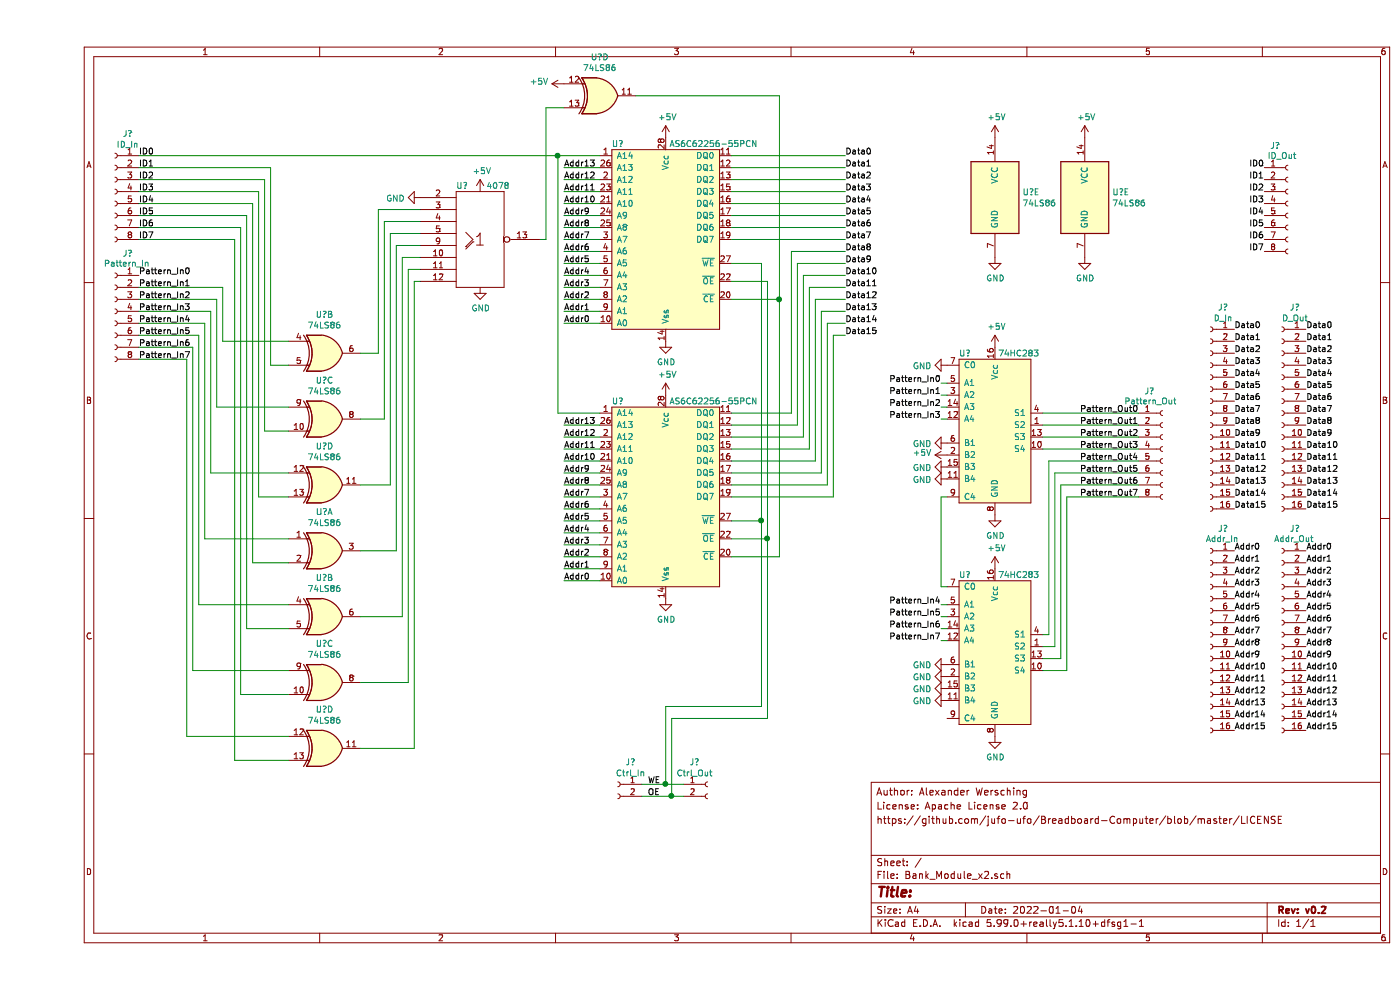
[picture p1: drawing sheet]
EESchema Schematic File Version 4
EELAYER 30 0
EELAYER END
$Descr A4 11693 8268
encoding utf-8
Sheet 1 1
Title ""
Date "2022-01-04"
Rev "v0.2"
Comp ""
Comment1 ""
Comment2 "https://github.com/jufo-ufo/Breadboard-Computer/blob/master/LICENSE"
Comment3 "License: Apache License 2.0"
Comment4 "Author: Alexander Wersching"
$EndDescr
$Comp
L Connector:Conn_01x16_Female J?
U 1 1
P 10400 3450
F 0 "J?" H 10292 4335 50  0000 C CNN
F 1 "D_Out" H 10292 4244 50  0000 C CNN
F 2 "" H 10400 3450 50  0001 C CNN
F 3 "~" H 10400 3450 50  0001 C CNN
	1    10400 3450
	-1   0    0    -1  
$EndComp
$Comp
L Connector:Conn_01x16_Female J?
U 1 1
P 10400 5300
F 0 "J?" H 10292 6185 50  0000 C CNN
F 1 "Addr_Out" H 10300 6100 50  0000 C CNN
F 2 "" H 10400 5300 50  0001 C CNN
F 3 "~" H 10400 5300 50  0001 C CNN
	1    10400 5300
	-1   0    0    -1  
$EndComp
$Comp
L Connector:Conn_01x08_Female J?
U 1 1
P 10450 1700
F 0 "J?" H 10342 2185 50  0000 C CNN
F 1 "ID_Out" H 10400 2100 50  0000 C CNN
F 2 "" H 10450 1700 50  0001 C CNN
F 3 "~" H 10450 1700 50  0001 C CNN
	1    10450 1700
	1    0    0    -1  
$EndComp
$Comp
L Connector:Conn_01x02_Female J?
U 1 1
P 5600 6550
F 0 "J?" H 5492 6735 50  0000 C CNN
F 1 "Ctrl_Out" H 5492 6644 50  0000 C CNN
F 2 "" H 5600 6550 50  0001 C CNN
F 3 "~" H 5600 6550 50  0001 C CNN
	1    5600 6550
	1    0    0    -1  
$EndComp
Text Label 850  2300 0    50   ~ 0
Pattern_In0
Text Label 850  2400 0    50   ~ 0
Pattern_In1
Text Label 850  2500 0    50   ~ 0
Pattern_In2
Text Label 850  2600 0    50   ~ 0
Pattern_In3
Text Label 850  2700 0    50   ~ 0
Pattern_In4
Text Label 850  2800 0    50   ~ 0
Pattern_In5
Text Label 850  2900 0    50   ~ 0
Pattern_In6
Text Label 850  3000 0    50   ~ 0
Pattern_In7
Text Label 10600 2750 0    50   ~ 0
Data0
Text Label 10600 2850 0    50   ~ 0
Data1
Text Label 10600 2950 0    50   ~ 0
Data2
Text Label 10600 3050 0    50   ~ 0
Data3
Text Label 10600 3150 0    50   ~ 0
Data4
Text Label 10600 3250 0    50   ~ 0
Data5
Text Label 10600 3350 0    50   ~ 0
Data6
Text Label 10600 3450 0    50   ~ 0
Data7
Text Label 10600 3550 0    50   ~ 0
Data8
Text Label 10600 3650 0    50   ~ 0
Data9
Text Label 10600 3750 0    50   ~ 0
Data10
Text Label 10600 3850 0    50   ~ 0
Data11
Text Label 10600 3950 0    50   ~ 0
Data12
Text Label 10600 4050 0    50   ~ 0
Data13
Text Label 10600 4150 0    50   ~ 0
Data14
Text Label 10600 4250 0    50   ~ 0
Data15
Text Label 10600 4600 0    50   ~ 0
Addr0
Text Label 10600 4700 0    50   ~ 0
Addr1
Text Label 10600 4800 0    50   ~ 0
Addr2
Text Label 10600 4900 0    50   ~ 0
Addr3
Text Label 10600 5000 0    50   ~ 0
Addr4
Text Label 10600 5100 0    50   ~ 0
Addr5
Text Label 10600 5200 0    50   ~ 0
Addr6
Text Label 10600 5300 0    50   ~ 0
Addr7
Text Label 10600 5400 0    50   ~ 0
Addr8
Text Label 10600 5500 0    50   ~ 0
Addr9
Text Label 10600 5600 0    50   ~ 0
Addr10
Text Label 10600 5700 0    50   ~ 0
Addr11
Text Label 10600 5800 0    50   ~ 0
Addr12
Text Label 10600 5900 0    50   ~ 0
Addr13
Text Label 10600 6000 0    50   ~ 0
Addr14
Text Label 10600 6100 0    50   ~ 0
Addr15
Text Label 850  1300 0    50   ~ 0
ID0
Text Label 850  1400 0    50   ~ 0
ID1
Text Label 850  1500 0    50   ~ 0
ID2
Text Label 850  1600 0    50   ~ 0
ID3
Text Label 850  1700 0    50   ~ 0
ID4
Text Label 850  1800 0    50   ~ 0
ID5
Text Label 850  1900 0    50   ~ 0
ID6
Text Label 850  2000 0    50   ~ 0
ID7
Text Label 10250 1400 2    50   ~ 0
ID0
Text Label 10250 1500 2    50   ~ 0
ID1
Text Label 10250 1600 2    50   ~ 0
ID2
Text Label 10250 1700 2    50   ~ 0
ID3
Text Label 10250 1800 2    50   ~ 0
ID4
Text Label 10250 1900 2    50   ~ 0
ID5
Text Label 10250 2000 2    50   ~ 0
ID6
Text Label 10250 2100 2    50   ~ 0
ID7
Text Label 10000 6100 0    50   ~ 0
Addr15
Text Label 10000 6000 0    50   ~ 0
Addr14
Text Label 10000 5900 0    50   ~ 0
Addr13
Text Label 10000 5800 0    50   ~ 0
Addr12
Text Label 10000 5700 0    50   ~ 0
Addr11
Text Label 10000 5600 0    50   ~ 0
Addr10
Text Label 10000 5500 0    50   ~ 0
Addr9
Text Label 10000 5400 0    50   ~ 0
Addr8
Text Label 10000 5300 0    50   ~ 0
Addr7
Text Label 10000 5200 0    50   ~ 0
Addr6
Text Label 10000 5100 0    50   ~ 0
Addr5
Text Label 10000 5000 0    50   ~ 0
Addr4
Text Label 10000 4900 0    50   ~ 0
Addr3
Text Label 10000 4800 0    50   ~ 0
Addr2
Text Label 10000 4700 0    50   ~ 0
Addr1
Text Label 10000 4600 0    50   ~ 0
Addr0
Text Label 10000 4250 0    50   ~ 0
Data15
Text Label 10000 4150 0    50   ~ 0
Data14
Text Label 10000 4050 0    50   ~ 0
Data13
Text Label 10000 3950 0    50   ~ 0
Data12
Text Label 10000 3850 0    50   ~ 0
Data11
Text Label 10000 3750 0    50   ~ 0
Data10
Text Label 10000 3650 0    50   ~ 0
Data9
Text Label 10000 3550 0    50   ~ 0
Data8
Text Label 10000 3450 0    50   ~ 0
Data7
Text Label 10000 3350 0    50   ~ 0
Data6
Text Label 10000 3250 0    50   ~ 0
Data5
Text Label 10000 3150 0    50   ~ 0
Data4
Text Label 10000 3050 0    50   ~ 0
Data3
Text Label 10000 2950 0    50   ~ 0
Data2
Text Label 10000 2850 0    50   ~ 0
Data1
Text Label 10000 2750 0    50   ~ 0
Data0
$Comp
L Connector:Conn_01x16_Female J?
U 1 1
P 9800 5300
F 0 "J?" H 9692 6185 50  0000 C CNN
F 1 "Addr_In" H 9700 6100 50  0000 C CNN
F 2 "" H 9800 5300 50  0001 C CNN
F 3 "~" H 9800 5300 50  0001 C CNN
	1    9800 5300
	-1   0    0    -1  
$EndComp
$Comp
L Connector:Conn_01x16_Female J?
U 1 1
P 9800 3450
F 0 "J?" H 9692 4335 50  0000 C CNN
F 1 "D_In" H 9692 4244 50  0000 C CNN
F 2 "" H 9800 3450 50  0001 C CNN
F 3 "~" H 9800 3450 50  0001 C CNN
	1    9800 3450
	-1   0    0    -1  
$EndComp
$Comp
L 74xx:74LS86 U?
U 1 1
P 2400 4600
F 0 "U?" H 2400 4925 50  0000 C CNN
F 1 "74LS86" H 2400 4834 50  0000 C CNN
F 2 "" H 2400 4600 50  0001 C CNN
F 3 "74xx/74ls86.pdf" H 2400 4600 50  0001 C CNN
	1    2400 4600
	1    0    0    -1  
$EndComp
$Comp
L 74xx:74LS86 U?
U 2 1
P 2400 2950
F 0 "U?" H 2400 3275 50  0000 C CNN
F 1 "74LS86" H 2400 3184 50  0000 C CNN
F 2 "" H 2400 2950 50  0001 C CNN
F 3 "74xx/74ls86.pdf" H 2400 2950 50  0001 C CNN
	2    2400 2950
	1    0    0    -1  
$EndComp
$Comp
L 74xx:74LS86 U?
U 2 1
P 2400 5150
F 0 "U?" H 2400 5475 50  0000 C CNN
F 1 "74LS86" H 2400 5384 50  0000 C CNN
F 2 "" H 2400 5150 50  0001 C CNN
F 3 "74xx/74ls86.pdf" H 2400 5150 50  0001 C CNN
	2    2400 5150
	1    0    0    -1  
$EndComp
$Comp
L 74xx:74LS86 U?
U 3 1
P 2400 3500
F 0 "U?" H 2400 3825 50  0000 C CNN
F 1 "74LS86" H 2400 3734 50  0000 C CNN
F 2 "" H 2400 3500 50  0001 C CNN
F 3 "74xx/74ls86.pdf" H 2400 3500 50  0001 C CNN
	3    2400 3500
	1    0    0    -1  
$EndComp
$Comp
L 74xx:74LS86 U?
U 3 1
P 2400 5700
F 0 "U?" H 2400 6025 50  0000 C CNN
F 1 "74LS86" H 2400 5934 50  0000 C CNN
F 2 "" H 2400 5700 50  0001 C CNN
F 3 "74xx/74ls86.pdf" H 2400 5700 50  0001 C CNN
	3    2400 5700
	1    0    0    -1  
$EndComp
$Comp
L 74xx:74LS86 U?
U 4 1
P 2400 4050
F 0 "U?" H 2400 4375 50  0000 C CNN
F 1 "74LS86" H 2400 4284 50  0000 C CNN
F 2 "" H 2400 4050 50  0001 C CNN
F 3 "74xx/74ls86.pdf" H 2400 4050 50  0001 C CNN
	4    2400 4050
	1    0    0    -1  
$EndComp
$Comp
L 74xx:74LS86 U?
U 4 1
P 2400 6250
F 0 "U?" H 2400 6575 50  0000 C CNN
F 1 "74LS86" H 2400 6484 50  0000 C CNN
F 2 "" H 2400 6250 50  0001 C CNN
F 3 "74xx/74ls86.pdf" H 2400 6250 50  0001 C CNN
	4    2400 6250
	1    0    0    -1  
$EndComp
$Comp
L 74xx:74LS86 U?
U 5 1
P 8000 1650
F 0 "U?" H 8230 1696 50  0000 L CNN
F 1 "74LS86" H 8230 1605 50  0000 L CNN
F 2 "" H 8000 1650 50  0001 C CNN
F 3 "74xx/74ls86.pdf" H 8000 1650 50  0001 C CNN
	5    8000 1650
	1    0    0    -1  
$EndComp
$Comp
L 74xx:74LS86 U?
U 5 1
P 8750 1650
F 0 "U?" H 8980 1696 50  0000 L CNN
F 1 "74LS86" H 8980 1605 50  0000 L CNN
F 2 "" H 8750 1650 50  0001 C CNN
F 3 "74xx/74ls86.pdf" H 8750 1650 50  0001 C CNN
	5    8750 1650
	1    0    0    -1  
$EndComp
$Comp
L power:+5V #PWR?
U 1 1
P 8000 1150
F 0 "#PWR?" H 8000 1000 50  0001 C CNN
F 1 "+5V" H 8015 1323 50  0000 C CNN
F 2 "" H 8000 1150 50  0001 C CNN
F 3 "" H 8000 1150 50  0001 C CNN
	1    8000 1150
	1    0    0    -1  
$EndComp
$Comp
L power:+5V #PWR?
U 1 1
P 8750 1150
F 0 "#PWR?" H 8750 1000 50  0001 C CNN
F 1 "+5V" H 8765 1323 50  0000 C CNN
F 2 "" H 8750 1150 50  0001 C CNN
F 3 "" H 8750 1150 50  0001 C CNN
	1    8750 1150
	1    0    0    -1  
$EndComp
$Comp
L power:GND #PWR?
U 1 1
P 8000 2150
F 0 "#PWR?" H 8000 1900 50  0001 C CNN
F 1 "GND" H 8005 1977 50  0000 C CNN
F 2 "" H 8000 2150 50  0001 C CNN
F 3 "" H 8000 2150 50  0001 C CNN
	1    8000 2150
	1    0    0    -1  
$EndComp
$Comp
L power:GND #PWR?
U 1 1
P 8750 2150
F 0 "#PWR?" H 8750 1900 50  0001 C CNN
F 1 "GND" H 8755 1977 50  0000 C CNN
F 2 "" H 8750 2150 50  0001 C CNN
F 3 "" H 8750 2150 50  0001 C CNN
	1    8750 2150
	1    0    0    -1  
$EndComp
Wire Wire Line
	1550 2850 2100 2850
Wire Wire Line
	1500 3400 2100 3400
Wire Wire Line
	1450 2600 1450 3950
Wire Wire Line
	1450 3950 2100 3950
Wire Wire Line
	1400 4500 2100 4500
Wire Wire Line
	1550 2400 1550 2850
Wire Wire Line
	1500 2500 1500 3400
Wire Wire Line
	1400 2700 1400 4500
Wire Wire Line
	1350 2800 1350 5050
Wire Wire Line
	1350 5050 2100 5050
Wire Wire Line
	2100 5600 1300 5600
Wire Wire Line
	1300 5600 1300 2900
Wire Wire Line
	1250 3000 1250 6150
Wire Wire Line
	1250 6150 2100 6150
Wire Wire Line
	1650 2000 1650 6350
Wire Wire Line
	1650 6350 2100 6350
Wire Wire Line
	1700 1900 1700 5800
Wire Wire Line
	1700 5800 2100 5800
Wire Wire Line
	2100 5250 1750 5250
Wire Wire Line
	1750 5250 1750 1800
Wire Wire Line
	1800 1700 1800 4700
Wire Wire Line
	1800 4700 2100 4700
Wire Wire Line
	1850 1600 1850 4150
Wire Wire Line
	1850 4150 2100 4150
Wire Wire Line
	2100 3600 1900 3600
Wire Wire Line
	1900 3600 1900 1500
Wire Wire Line
	2100 3050 1950 3050
Wire Wire Line
	1950 3050 1950 1400
Wire Wire Line
	2700 2950 2850 2950
Wire Wire Line
	2850 2950 2850 1750
Wire Wire Line
	2900 1850 2900 3500
Wire Wire Line
	2900 3500 2700 3500
Wire Wire Line
	2950 1950 2950 4050
Wire Wire Line
	2950 4050 2700 4050
Wire Wire Line
	2700 4600 3000 4600
Wire Wire Line
	3000 4600 3000 2050
Wire Wire Line
	3050 2150 3050 5150
Wire Wire Line
	3050 5150 2700 5150
Wire Wire Line
	2700 5700 3100 5700
Wire Wire Line
	3100 5700 3100 2250
Wire Wire Line
	3150 2350 3150 6250
Wire Wire Line
	3150 6250 2700 6250
$Comp
L power:GND #PWR?
U 1 1
P 3700 2400
F 0 "#PWR?" H 3700 2150 50  0001 C CNN
F 1 "GND" H 3705 2227 50  0000 C CNN
F 2 "" H 3700 2400 50  0001 C CNN
F 3 "" H 3700 2400 50  0001 C CNN
	1    3700 2400
	1    0    0    -1  
$EndComp
$Comp
L power:+5V #PWR?
U 1 1
P 3700 1600
F 0 "#PWR?" H 3700 1450 50  0001 C CNN
F 1 "+5V" H 3715 1773 50  0000 C CNN
F 2 "" H 3700 1600 50  0001 C CNN
F 3 "" H 3700 1600 50  0001 C CNN
	1    3700 1600
	1    0    0    -1  
$EndComp
Wire Wire Line
	3000 2050 3200 2050
Wire Wire Line
	3200 1950 2950 1950
Wire Wire Line
	3200 1850 2900 1850
Wire Wire Line
	2850 1750 3200 1750
Wire Wire Line
	3200 2350 3150 2350
Wire Wire Line
	3100 2250 3200 2250
Wire Wire Line
	3200 2150 3050 2150
$Comp
L 4xxx_IEEE:4078 U?
U 1 1
P 3700 2000
F 0 "U?" H 3550 2450 50  0000 C CNN
F 1 "4078" H 3850 2450 50  0000 C CNN
F 2 "" H 3700 2000 50  0001 C CNN
F 3 "" H 3700 2000 50  0001 C CNN
	1    3700 2000
	1    0    0    -1  
$EndComp
Text Label 4400 2700 0    50   ~ 0
Addr0
Text Label 4400 2600 0    50   ~ 0
Addr1
Text Label 4400 2500 0    50   ~ 0
Addr2
Text Label 4400 2400 0    50   ~ 0
Addr3
Text Label 4400 2300 0    50   ~ 0
Addr4
Text Label 4400 2200 0    50   ~ 0
Addr5
Text Label 4400 2100 0    50   ~ 0
Addr6
Text Label 4400 2000 0    50   ~ 0
Addr7
Text Label 4400 1900 0    50   ~ 0
Addr8
Text Label 4400 1800 0    50   ~ 0
Addr9
Text Label 4400 1700 0    50   ~ 0
Addr10
Text Label 4400 1600 0    50   ~ 0
Addr11
Text Label 4400 1500 0    50   ~ 0
Addr12
Text Label 4400 1400 0    50   ~ 0
Addr13
$Comp
L Computer_Component_Library:AS6C62256-55PCN U?
U 1 1
P 5250 2000
F 0 "U?" H 4850 2800 50  0000 C CNN
F 1 "AS6C62256-55PCN" H 5650 2800 50  0000 C CNN
F 2 "" H 5000 1900 50  0001 C CNN
F 3 "" H 5000 1900 50  0001 C CNN
	1    5250 2000
	1    0    0    -1  
$EndComp
Wire Wire Line
	4700 1400 4400 1400
Wire Wire Line
	4400 1500 4700 1500
Wire Wire Line
	4700 1600 4400 1600
Wire Wire Line
	4400 1700 4700 1700
Wire Wire Line
	4400 1800 4700 1800
Wire Wire Line
	4700 1900 4400 1900
Wire Wire Line
	4400 2000 4700 2000
Wire Wire Line
	4700 2100 4400 2100
Wire Wire Line
	4400 2200 4700 2200
Wire Wire Line
	4700 2300 4400 2300
Wire Wire Line
	4400 2400 4700 2400
Wire Wire Line
	4700 2500 4400 2500
Wire Wire Line
	4700 2600 4400 2600
Wire Wire Line
	4400 2700 4700 2700
$Comp
L power:+5V #PWR?
U 1 1
P 5250 1150
F 0 "#PWR?" H 5250 1000 50  0001 C CNN
F 1 "+5V" H 5265 1323 50  0000 C CNN
F 2 "" H 5250 1150 50  0001 C CNN
F 3 "" H 5250 1150 50  0001 C CNN
	1    5250 1150
	1    0    0    -1  
$EndComp
$Comp
L power:GND #PWR?
U 1 1
P 5250 2850
F 0 "#PWR?" H 5250 2600 50  0001 C CNN
F 1 "GND" H 5255 2677 50  0000 C CNN
F 2 "" H 5250 2850 50  0001 C CNN
F 3 "" H 5250 2850 50  0001 C CNN
	1    5250 2850
	1    0    0    -1  
$EndComp
Text Label 4400 4850 0    50   ~ 0
Addr0
Text Label 4400 4750 0    50   ~ 0
Addr1
Text Label 4400 4650 0    50   ~ 0
Addr2
Text Label 4400 4550 0    50   ~ 0
Addr3
Text Label 4400 4450 0    50   ~ 0
Addr4
Text Label 4400 4350 0    50   ~ 0
Addr5
Text Label 4400 4250 0    50   ~ 0
Addr6
Text Label 4400 4150 0    50   ~ 0
Addr7
Text Label 4400 4050 0    50   ~ 0
Addr8
Text Label 4400 3950 0    50   ~ 0
Addr9
Text Label 4400 3850 0    50   ~ 0
Addr10
Text Label 4400 3750 0    50   ~ 0
Addr11
Text Label 4400 3650 0    50   ~ 0
Addr12
Text Label 4400 3550 0    50   ~ 0
Addr13
$Comp
L Computer_Component_Library:AS6C62256-55PCN U?
U 1 1
P 5250 4150
F 0 "U?" H 4850 4950 50  0000 C CNN
F 1 "AS6C62256-55PCN" H 5650 4950 50  0000 C CNN
F 2 "" H 5000 4050 50  0001 C CNN
F 3 "" H 5000 4050 50  0001 C CNN
	1    5250 4150
	1    0    0    -1  
$EndComp
Wire Wire Line
	4700 3550 4400 3550
Wire Wire Line
	4400 3650 4700 3650
Wire Wire Line
	4700 3750 4400 3750
Wire Wire Line
	4400 3850 4700 3850
Wire Wire Line
	4400 3950 4700 3950
Wire Wire Line
	4700 4050 4400 4050
Wire Wire Line
	4400 4150 4700 4150
Wire Wire Line
	4700 4250 4400 4250
Wire Wire Line
	4400 4350 4700 4350
Wire Wire Line
	4700 4450 4400 4450
Wire Wire Line
	4400 4550 4700 4550
Wire Wire Line
	4700 4650 4400 4650
Wire Wire Line
	4700 4750 4400 4750
Wire Wire Line
	4400 4850 4700 4850
$Comp
L power:+5V #PWR?
U 1 1
P 5250 3300
F 0 "#PWR?" H 5250 3150 50  0001 C CNN
F 1 "+5V" H 5265 3473 50  0000 C CNN
F 2 "" H 5250 3300 50  0001 C CNN
F 3 "" H 5250 3300 50  0001 C CNN
	1    5250 3300
	1    0    0    -1  
$EndComp
$Comp
L power:GND #PWR?
U 1 1
P 5250 5000
F 0 "#PWR?" H 5250 4750 50  0001 C CNN
F 1 "GND" H 5255 4827 50  0000 C CNN
F 2 "" H 5250 5000 50  0001 C CNN
F 3 "" H 5250 5000 50  0001 C CNN
	1    5250 5000
	1    0    0    -1  
$EndComp
Wire Wire Line
	4350 1300 4350 3450
Wire Wire Line
	4350 3450 4700 3450
Wire Wire Line
	4350 1300 4700 1300
Wire Wire Line
	6200 2500 5800 2500
Wire Wire Line
	6200 4650 5800 4650
Wire Wire Line
	6300 3450 6300 2100
Wire Wire Line
	6300 2100 6750 2100
Wire Wire Line
	6750 2200 6350 2200
Wire Wire Line
	6350 2200 6350 3550
Wire Wire Line
	6350 3550 5800 3550
Wire Wire Line
	5800 3450 6300 3450
Wire Wire Line
	5800 3650 6400 3650
Wire Wire Line
	6400 3650 6400 2300
Wire Wire Line
	6400 2300 6750 2300
Wire Wire Line
	6750 2400 6450 2400
Wire Wire Line
	6450 2400 6450 3750
Wire Wire Line
	6450 3750 5800 3750
Wire Wire Line
	6750 2500 6500 2500
Wire Wire Line
	6500 2500 6500 3850
Wire Wire Line
	6500 3850 5800 3850
Wire Wire Line
	6750 2600 6550 2600
Wire Wire Line
	6550 2600 6550 3950
Wire Wire Line
	6550 3950 5800 3950
Wire Wire Line
	6750 2700 6600 2700
Wire Wire Line
	6600 2700 6600 4050
Wire Wire Line
	6600 4050 5800 4050
Wire Wire Line
	6750 2800 6650 2800
Wire Wire Line
	6650 2800 6650 4150
Wire Wire Line
	6650 4150 5800 4150
Text Label 6750 1300 0    50   ~ 0
Data0
Text Label 6750 1400 0    50   ~ 0
Data1
Text Label 6750 1500 0    50   ~ 0
Data2
Text Label 6750 1600 0    50   ~ 0
Data3
Text Label 6750 1700 0    50   ~ 0
Data4
Text Label 6750 1800 0    50   ~ 0
Data5
Text Label 6750 1900 0    50   ~ 0
Data6
Text Label 6750 2000 0    50   ~ 0
Data7
Text Label 6750 2100 0    50   ~ 0
Data8
Text Label 6750 2200 0    50   ~ 0
Data9
Text Label 6750 2300 0    50   ~ 0
Data10
Text Label 6750 2400 0    50   ~ 0
Data11
Text Label 6750 2500 0    50   ~ 0
Data12
Text Label 6750 2600 0    50   ~ 0
Data13
Text Label 6750 2700 0    50   ~ 0
Data14
Text Label 6750 2800 0    50   ~ 0
Data15
Wire Wire Line
	5800 4350 6050 4350
Wire Wire Line
	6050 4350 6050 2200
Wire Wire Line
	6050 2200 5800 2200
Wire Wire Line
	5800 2350 6100 2350
Wire Wire Line
	6100 2350 6100 4500
Wire Wire Line
	6100 4500 5800 4500
Wire Wire Line
	5800 2000 6750 2000
Wire Wire Line
	5800 1900 6750 1900
Wire Wire Line
	5800 1300 6750 1300
Wire Wire Line
	5800 1400 6750 1400
Wire Wire Line
	5800 1500 6750 1500
Wire Wire Line
	5800 1600 6750 1600
Wire Wire Line
	5800 1700 6750 1700
Wire Wire Line
	5800 1800 6750 1800
$Comp
L Connector:Conn_01x02_Female J?
U 1 1
P 4850 6550
F 0 "J?" H 4742 6735 50  0000 C CNN
F 1 "Ctrl_In" H 4742 6644 50  0000 C CNN
F 2 "" H 4850 6550 50  0001 C CNN
F 3 "~" H 4850 6550 50  0001 C CNN
	1    4850 6550
	-1   0    0    -1  
$EndComp
Wire Wire Line
	6050 4350 6050 5900
Connection ~ 6050 4350
Wire Wire Line
	6100 4500 6100 6000
Connection ~ 6100 4500
Text Label 5100 6650 0    50   ~ 0
OE
Text Label 5100 6550 0    50   ~ 0
WE
$Comp
L Computer_Component_Library:74HC283 U?
U 1 1
P 8000 3600
F 0 "U?" H 7750 4250 50  0000 C CNN
F 1 "74HC283" H 8200 4250 50  0000 C CNN
F 2 "" H 6300 5550 50  0001 C CNN
F 3 "" H 6300 5550 50  0001 C CNN
	1    8000 3600
	1    0    0    -1  
$EndComp
$Comp
L power:GND #PWR?
U 1 1
P 8000 4300
F 0 "#PWR?" H 8000 4050 50  0001 C CNN
F 1 "GND" H 8005 4127 50  0000 C CNN
F 2 "" H 8000 4300 50  0001 C CNN
F 3 "" H 8000 4300 50  0001 C CNN
	1    8000 4300
	1    0    0    -1  
$EndComp
$Comp
L power:GND #PWR?
U 1 1
P 7600 3050
F 0 "#PWR?" H 7600 2800 50  0001 C CNN
F 1 "GND" V 7605 2922 50  0000 R CNN
F 2 "" H 7600 3050 50  0001 C CNN
F 3 "" H 7600 3050 50  0001 C CNN
	1    7600 3050
	0    1    1    0   
$EndComp
$Comp
L power:+5V #PWR?
U 1 1
P 8000 2900
F 0 "#PWR?" H 8000 2750 50  0001 C CNN
F 1 "+5V" H 8015 3073 50  0000 C CNN
F 2 "" H 8000 2900 50  0001 C CNN
F 3 "" H 8000 2900 50  0001 C CNN
	1    8000 2900
	1    0    0    -1  
$EndComp
$Comp
L Computer_Component_Library:74HC283 U?
U 1 1
P 8000 5450
F 0 "U?" H 7750 6100 50  0000 C CNN
F 1 "74HC283" H 8200 6100 50  0000 C CNN
F 2 "" H 6300 7400 50  0001 C CNN
F 3 "" H 6300 7400 50  0001 C CNN
	1    8000 5450
	1    0    0    -1  
$EndComp
$Comp
L power:GND #PWR?
U 1 1
P 8000 6150
F 0 "#PWR?" H 8000 5900 50  0001 C CNN
F 1 "GND" H 8005 5977 50  0000 C CNN
F 2 "" H 8000 6150 50  0001 C CNN
F 3 "" H 8000 6150 50  0001 C CNN
	1    8000 6150
	1    0    0    -1  
$EndComp
$Comp
L power:+5V #PWR?
U 1 1
P 8000 4750
F 0 "#PWR?" H 8000 4600 50  0001 C CNN
F 1 "+5V" H 8015 4923 50  0000 C CNN
F 2 "" H 8000 4750 50  0001 C CNN
F 3 "" H 8000 4750 50  0001 C CNN
	1    8000 4750
	1    0    0    -1  
$EndComp
Wire Wire Line
	7550 5050 7600 5050
Wire Wire Line
	7600 5150 7550 5150
Wire Wire Line
	7550 5250 7600 5250
Wire Wire Line
	7600 5350 7550 5350
Wire Wire Line
	7550 3500 7600 3500
Wire Wire Line
	7550 3400 7600 3400
Wire Wire Line
	7600 3300 7550 3300
Wire Wire Line
	7550 3200 7600 3200
Wire Wire Line
	7600 4150 7550 4150
Wire Wire Line
	7550 4150 7550 4900
Wire Wire Line
	7550 4900 7600 4900
$Comp
L power:+5V #PWR?
U 1 1
P 7600 3800
F 0 "#PWR?" H 7600 3650 50  0001 C CNN
F 1 "+5V" V 7615 3928 50  0000 L CNN
F 2 "" H 7600 3800 50  0001 C CNN
F 3 "" H 7600 3800 50  0001 C CNN
	1    7600 3800
	0    -1   -1   0   
$EndComp
$Comp
L power:GND #PWR?
U 1 1
P 7600 3700
F 0 "#PWR?" H 7600 3450 50  0001 C CNN
F 1 "GND" V 7605 3572 50  0000 R CNN
F 2 "" H 7600 3700 50  0001 C CNN
F 3 "" H 7600 3700 50  0001 C CNN
	1    7600 3700
	0    1    1    0   
$EndComp
$Comp
L power:GND #PWR?
U 1 1
P 7600 4000
F 0 "#PWR?" H 7600 3750 50  0001 C CNN
F 1 "GND" V 7605 3872 50  0000 R CNN
F 2 "" H 7600 4000 50  0001 C CNN
F 3 "" H 7600 4000 50  0001 C CNN
	1    7600 4000
	0    1    1    0   
$EndComp
$Comp
L power:GND #PWR?
U 1 1
P 7600 3900
F 0 "#PWR?" H 7600 3650 50  0001 C CNN
F 1 "GND" V 7605 3772 50  0000 R CNN
F 2 "" H 7600 3900 50  0001 C CNN
F 3 "" H 7600 3900 50  0001 C CNN
	1    7600 3900
	0    1    1    0   
$EndComp
$Comp
L power:GND #PWR?
U 1 1
P 7600 5550
F 0 "#PWR?" H 7600 5300 50  0001 C CNN
F 1 "GND" V 7605 5422 50  0000 R CNN
F 2 "" H 7600 5550 50  0001 C CNN
F 3 "" H 7600 5550 50  0001 C CNN
	1    7600 5550
	0    1    1    0   
$EndComp
$Comp
L power:GND #PWR?
U 1 1
P 7600 5650
F 0 "#PWR?" H 7600 5400 50  0001 C CNN
F 1 "GND" V 7605 5522 50  0000 R CNN
F 2 "" H 7600 5650 50  0001 C CNN
F 3 "" H 7600 5650 50  0001 C CNN
	1    7600 5650
	0    1    1    0   
$EndComp
$Comp
L power:GND #PWR?
U 1 1
P 7600 5750
F 0 "#PWR?" H 7600 5500 50  0001 C CNN
F 1 "GND" V 7605 5622 50  0000 R CNN
F 2 "" H 7600 5750 50  0001 C CNN
F 3 "" H 7600 5750 50  0001 C CNN
	1    7600 5750
	0    1    1    0   
$EndComp
$Comp
L power:GND #PWR?
U 1 1
P 7600 5850
F 0 "#PWR?" H 7600 5600 50  0001 C CNN
F 1 "GND" V 7605 5722 50  0000 R CNN
F 2 "" H 7600 5850 50  0001 C CNN
F 3 "" H 7600 5850 50  0001 C CNN
	1    7600 5850
	0    1    1    0   
$EndComp
$Comp
L Connector:Conn_01x08_Female J?
U 1 1
P 9400 3750
F 0 "J?" H 9292 4235 50  0000 C CNN
F 1 "Pattern_Out" H 9300 4150 50  0000 C CNN
F 2 "" H 9400 3750 50  0001 C CNN
F 3 "~" H 9400 3750 50  0001 C CNN
	1    9400 3750
	1    0    0    -1  
$EndComp
Wire Wire Line
	8450 5300 8400 5300
Wire Wire Line
	8400 5400 8500 5400
Wire Wire Line
	8550 5500 8400 5500
Wire Wire Line
	8400 5600 8600 5600
Wire Wire Line
	8600 5600 8600 4150
Wire Wire Line
	8550 4050 8550 5500
Wire Wire Line
	8500 5400 8500 3950
Wire Wire Line
	8450 3850 8450 5300
Wire Wire Line
	8600 4150 9200 4150
Wire Wire Line
	9200 4050 8550 4050
Wire Wire Line
	8500 3950 9200 3950
Wire Wire Line
	9200 3850 8450 3850
Wire Wire Line
	8400 3750 9200 3750
Wire Wire Line
	8400 3650 9200 3650
Wire Wire Line
	8400 3550 9200 3550
Wire Wire Line
	8400 3450 9200 3450
Text Label 9200 4150 2    50   ~ 0
Pattern_Out7
Text Label 9200 4050 2    50   ~ 0
Pattern_Out6
Text Label 9200 3950 2    50   ~ 0
Pattern_Out5
Text Label 9200 3850 2    50   ~ 0
Pattern_Out4
Text Label 9200 3750 2    50   ~ 0
Pattern_Out3
Text Label 9200 3650 2    50   ~ 0
Pattern_Out2
Text Label 9200 3550 2    50   ~ 0
Pattern_Out1
Text Label 9200 3450 2    50   ~ 0
Pattern_Out0
Wire Wire Line
	4200 2000 4250 2000
Wire Wire Line
	4250 2000 4250 900 
Connection ~ 6200 2500
Wire Wire Line
	6200 2500 6200 4650
Wire Wire Line
	850  2000 1650 2000
Wire Wire Line
	850  1900 1700 1900
Wire Wire Line
	1750 1800 850  1800
Wire Wire Line
	850  1700 1800 1700
Wire Wire Line
	850  1600 1850 1600
Wire Wire Line
	1900 1500 850  1500
Wire Wire Line
	1950 1400 850  1400
$Comp
L Connector:Conn_01x08_Female J?
U 1 1
P 650 1600
F 0 "J?" H 542 2085 50  0000 C CNN
F 1 "ID_In" H 542 1994 50  0000 C CNN
F 2 "" H 650 1600 50  0001 C CNN
F 3 "~" H 650 1600 50  0001 C CNN
	1    650  1600
	-1   0    0    -1  
$EndComp
Wire Wire Line
	850  3000 1250 3000
Wire Wire Line
	1300 2900 850  2900
Wire Wire Line
	850  2800 1350 2800
Wire Wire Line
	850  2700 1400 2700
Wire Wire Line
	850  2600 1450 2600
Wire Wire Line
	850  2500 1500 2500
Wire Wire Line
	850  2400 1550 2400
$Comp
L Connector:Conn_01x08_Female J?
U 1 1
P 650 2600
F 0 "J?" H 542 3085 50  0000 C CNN
F 1 "Pattern_In" H 550 3000 50  0000 C CNN
F 2 "" H 650 2600 50  0001 C CNN
F 3 "~" H 650 2600 50  0001 C CNN
	1    650  2600
	-1   0    0    -1  
$EndComp
Connection ~ 4350 1300
Wire Wire Line
	850  1300 4350 1300
$Comp
L power:GND #PWR?
U 1 1
P 3200 1650
F 0 "#PWR?" H 3200 1400 50  0001 C CNN
F 1 "GND" V 3205 1522 50  0000 R CNN
F 2 "" H 3200 1650 50  0001 C CNN
F 3 "" H 3200 1650 50  0001 C CNN
	1    3200 1650
	0    1    1    0   
$EndComp
Wire Wire Line
	5250 5900 6050 5900
Wire Wire Line
	5300 6000 6100 6000
$Comp
L 74xx:74LS86 U?
U 4 1
P 4700 800
F 0 "U?" H 4700 1125 50  0000 C CNN
F 1 "74LS86" H 4700 1034 50  0000 C CNN
F 2 "" H 4700 800 50  0001 C CNN
F 3 "74xx/74ls86.pdf" H 4700 800 50  0001 C CNN
	4    4700 800 
	1    0    0    -1  
$EndComp
Wire Wire Line
	4250 900  4400 900 
Wire Wire Line
	6200 800  6200 2500
$Comp
L power:+5V #PWR?
U 1 1
P 4400 700
F 0 "#PWR?" H 4400 550 50  0001 C CNN
F 1 "+5V" V 4415 828 50  0000 L CNN
F 2 "" H 4400 700 50  0001 C CNN
F 3 "" H 4400 700 50  0001 C CNN
	1    4400 700 
	0    -1   -1   0   
$EndComp
Wire Wire Line
	5000 800  6200 800 
Text Label 7550 3200 2    50   ~ 0
Pattern_In0
Text Label 7550 3300 2    50   ~ 0
Pattern_In1
Text Label 7550 3400 2    50   ~ 0
Pattern_In2
Text Label 7550 3500 2    50   ~ 0
Pattern_In3
Text Label 7550 5050 2    50   ~ 0
Pattern_In4
Text Label 7550 5150 2    50   ~ 0
Pattern_In5
Text Label 7550 5250 2    50   ~ 0
Pattern_In6
Text Label 7550 5350 2    50   ~ 0
Pattern_In7
Wire Wire Line
	5050 6650 5300 6650
Wire Wire Line
	5050 6550 5250 6550
Wire Wire Line
	5250 5900 5250 6550
Connection ~ 5250 6550
Wire Wire Line
	5250 6550 5400 6550
Wire Wire Line
	5300 6000 5300 6650
Connection ~ 5300 6650
Wire Wire Line
	5300 6650 5400 6650
$EndSCHEMATC
